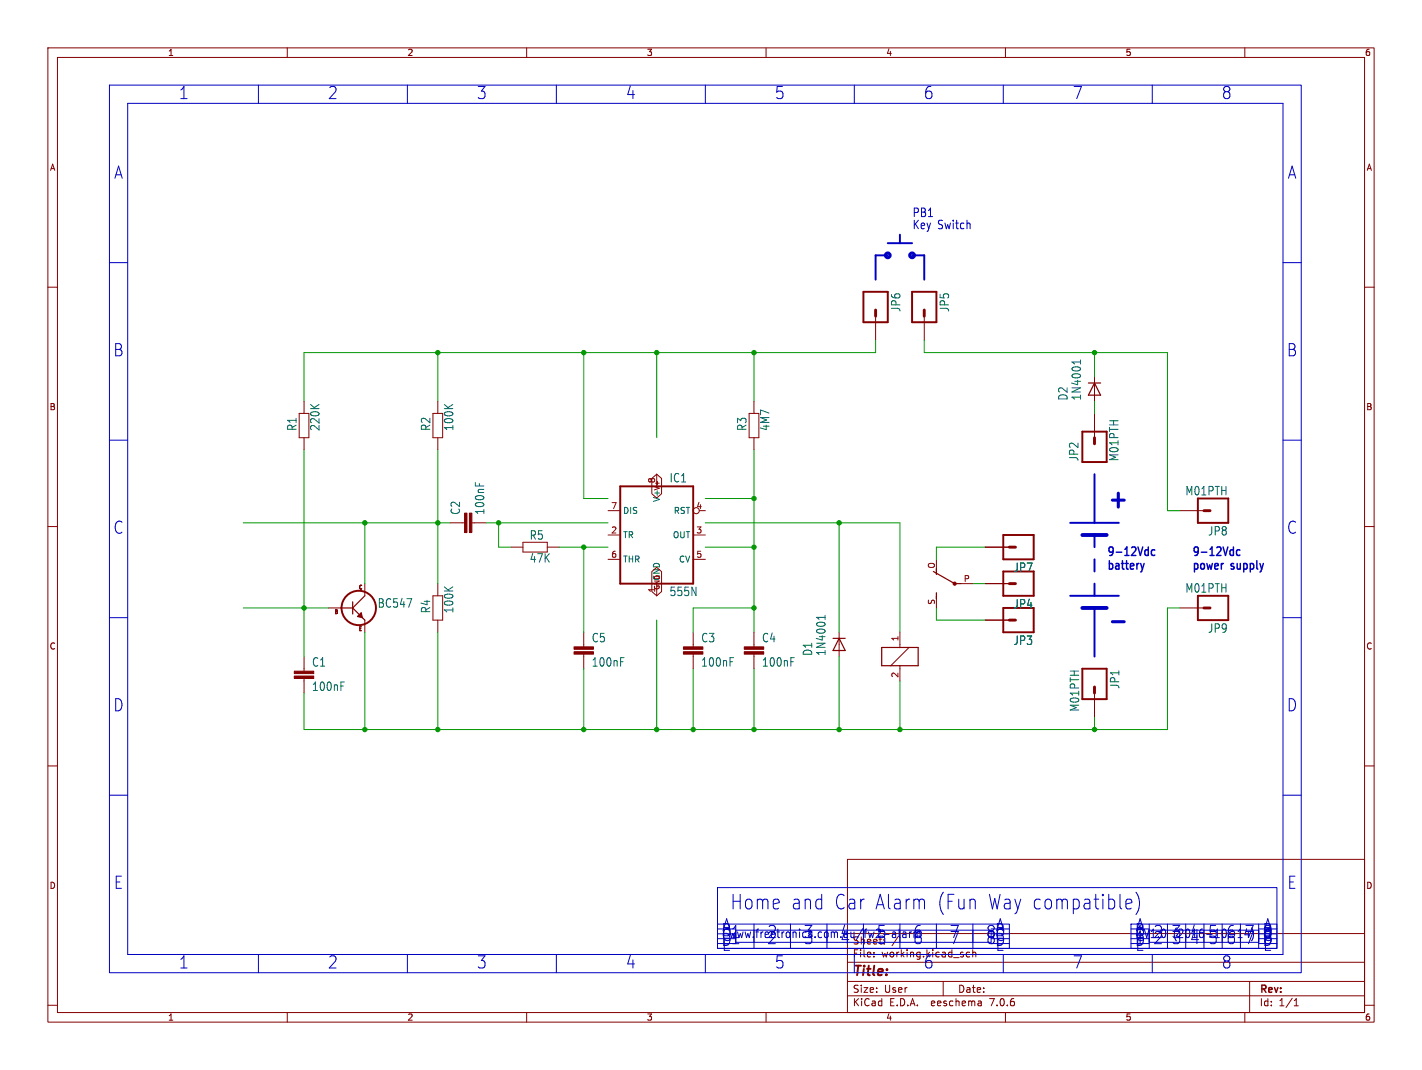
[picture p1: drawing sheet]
<?xml version="1.0" encoding="utf-8"?>
<!DOCTYPE eagle SYSTEM "eagle.dtd">
<eagle version="6.5.0">
<drawing>
<settings>
<setting alwaysvectorfont="yes"/>
<setting verticaltext="up"/>
</settings>
<grid distance="0.1" unitdist="inch" unit="inch" style="lines" multiple="1" display="no" altdistance="0.01" altunitdist="inch" altunit="inch"/>
<schematic xreflabel="%F%N/%S.%C%R" xrefpart="/%S.%C%R">
<libraries>
<library name="freetronics">
<symbols>
<symbol name="FREETRONICS_RESISTOR">
<wire x1="-2.54" y1="1.016" x2="2.54" y2="1.016" width="0.1524" layer="94"/>
<wire x1="-2.54" y1="-1.016" x2="-2.54" y2="1.016" width="0.1524" layer="94"/>
<wire x1="2.54" y1="-1.016" x2="2.54" y2="1.016" width="0.1524" layer="94"/>
<wire x1="-2.54" y1="-1.016" x2="2.54" y2="-1.016" width="0.1524" layer="94"/>
<text x="-3.81" y="1.4986" size="1.778" layer="95">&gt;NAME</text>
<text x="-3.81" y="-3.302" size="1.778" layer="96">&gt;VALUE</text>
<pin name="1" x="-5.08" y="0" visible="off" length="short" direction="pas" swaplevel="1"/>
<pin name="2" x="5.08" y="0" visible="off" length="short" direction="pas" swaplevel="1" rot="R180"/>
</symbol>
</symbols>
<devicesets>
<deviceset name="FREETRONICS_RESISTOR" prefix="R" uservalue="yes">
<gates>
<gate name="G$1" symbol="FREETRONICS_RESISTOR" x="0" y="0"/>
</gates>
<devices>
<device name="0402" package="FREETRONICS_C0402">
<connects>
<connect gate="G$1" pin="1" pad="1"/>
<connect gate="G$1" pin="2" pad="2"/>
</connects>
<technologies>
<technology name=""/>
</technologies>
</device>
<device name="0603" package="FREETRONICS_0603">
<connects>
<connect gate="G$1" pin="1" pad="1"/>
<connect gate="G$1" pin="2" pad="2"/>
</connects>
<technologies>
<technology name=""/>
</technologies>
</device>
<device name="0805" package="FREETRONICS_0805">
<connects>
<connect gate="G$1" pin="1" pad="1"/>
<connect gate="G$1" pin="2" pad="2"/>
</connects>
<technologies>
<technology name=""/>
</technologies>
</device>
<device name="0805-LARGE" package="FREETRONICS_0805-LARGE">
<connects>
<connect gate="G$1" pin="1" pad="1"/>
<connect gate="G$1" pin="2" pad="2"/>
</connects>
<technologies>
<technology name=""/>
</technologies>
</device>
<device name="1206" package="FREETRONICS_1206">
<connects>
<connect gate="G$1" pin="1" pad="1"/>
<connect gate="G$1" pin="2" pad="2"/>
</connects>
<technologies>
<technology name=""/>
</technologies>
</device>
<device name="2010" package="FREETRONICS_R2010">
<connects>
<connect gate="G$1" pin="1" pad="1"/>
<connect gate="G$1" pin="2" pad="2"/>
</connects>
<technologies>
<technology name=""/>
</technologies>
</device>
<device name="PTH1" package="FREETRONICS_AXIAL-0.3">
<connects>
<connect gate="G$1" pin="1" pad="P$1"/>
<connect gate="G$1" pin="2" pad="P$2"/>
</connects>
<technologies>
<technology name=""/>
</technologies>
</device>
<device name="PTH2" package="FREETRONICS_AXIAL-0.4">
<connects>
<connect gate="G$1" pin="1" pad="P$1"/>
<connect gate="G$1" pin="2" pad="P$2"/>
</connects>
<technologies>
<technology name=""/>
</technologies>
</device>
</devices>
</deviceset>
</devicesets>
</library>
<library name="freetronics-master-v1.1">
<symbols>
<symbol name="M01">
<wire x1="3.81" y1="-2.54" x2="-2.54" y2="-2.54" width="0.4064" layer="94"/>
<wire x1="1.27" y1="0" x2="2.54" y2="0" width="0.6096" layer="94"/>
<wire x1="-2.54" y1="2.54" x2="-2.54" y2="-2.54" width="0.4064" layer="94"/>
<wire x1="3.81" y1="-2.54" x2="3.81" y2="2.54" width="0.4064" layer="94"/>
<wire x1="-2.54" y1="2.54" x2="3.81" y2="2.54" width="0.4064" layer="94"/>
<text x="-2.54" y="-5.08" size="1.778" layer="96">&gt;VALUE</text>
<text x="-2.54" y="3.302" size="1.778" layer="95">&gt;NAME</text>
<pin name="1" x="7.62" y="0" visible="off" length="middle" direction="pas" swaplevel="1" rot="R180"/>
</symbol>
<symbol name="BJTNPN">
<text x="5.08" y="2.54" size="1.778" layer="95">&gt;NAME</text>
<text x="5.08" y="0" size="1.778" layer="96">&gt;VALUE</text>
<text x="1.27" y="3.8608" size="0.8128" layer="93">C</text>
<text x="1.27" y="-4.826" size="0.8128" layer="93">E</text>
<text x="-3.81" y="-1.27" size="0.8128" layer="93">B</text>
<pin name="B" x="-5.08" y="0" visible="off" length="short" direction="pas"/>
<pin name="C" x="2.54" y="5.08" visible="off" length="short" direction="pas" rot="R270"/>
<pin name="E" x="2.54" y="-5.08" visible="off" length="short" direction="pas" rot="R90"/>
<circle x="1.27" y="0" radius="3.5921" width="0.4064" layer="94"/>
<wire x1="0" y1="1.27" x2="0" y2="0" width="0.254" layer="94"/>
<wire x1="0" y1="0" x2="0" y2="-1.27" width="0.254" layer="94"/>
<wire x1="-2.54" y1="0" x2="0" y2="0" width="0.254" layer="94"/>
<wire x1="2.54" y1="2.54" x2="0" y2="0" width="0.254" layer="94"/>
<wire x1="0" y1="0" x2="1.778" y2="-1.778" width="0.254" layer="94"/>
<wire x1="1.778" y1="-1.778" x2="2.032" y2="-2.032" width="0.254" layer="94"/>
<wire x1="2.032" y1="-2.032" x2="2.54" y2="-2.54" width="0.254" layer="94"/>
<wire x1="2.032" y1="-2.032" x2="1.778" y2="-1.016" width="0.254" layer="94"/>
<wire x1="1.778" y1="-1.016" x2="1.016" y2="-1.778" width="0.254" layer="94"/>
<wire x1="1.016" y1="-1.778" x2="2.032" y2="-2.032" width="0.254" layer="94"/>
<wire x1="1.778" y1="-1.27" x2="1.27" y2="-1.778" width="0.254" layer="94"/>
<wire x1="1.27" y1="-1.778" x2="1.778" y2="-1.778" width="0.254" layer="94"/>
<wire x1="1.778" y1="-1.778" x2="1.778" y2="-1.524" width="0.254" layer="94"/>
<text x="1.27" y="3.8608" size="0.8128" layer="94">C</text>
<text x="-3.81" y="-1.27" size="0.8128" layer="94">B</text>
<text x="1.27" y="-4.826" size="0.8128" layer="94">E</text>
</symbol>
</symbols>
<devicesets>
<deviceset name="M01" prefix="JP">
<gates>
<gate name="G$1" symbol="M01" x="0" y="0"/>
</gates>
<devices>
<device name="PTH_LONGPAD" package="1X01_LONGPAD">
<connects>
<connect gate="G$1" pin="1" pad="1"/>
</connects>
<technologies>
<technology name=""/>
</technologies>
</device>
<device name="SMD" package="LUXEON-PAD">
<connects>
<connect gate="G$1" pin="1" pad="P$1"/>
</connects>
<technologies>
<technology name=""/>
</technologies>
</device>
<device name="-SMTSO-256-ET" package="SMTSO-256-ET">
<connects>
<connect gate="G$1" pin="1" pad="P$1"/>
</connects>
<technologies>
<technology name=""/>
</technologies>
</device>
<device name="SMTRA-256-8-6" package="SMTRA-256-8-6">
<connects>
<connect gate="G$1" pin="1" pad="P$1"/>
</connects>
<technologies>
<technology name=""/>
</technologies>
</device>
<device name="SMDNS" package="1X01NS">
<connects>
<connect gate="G$1" pin="1" pad="1"/>
</connects>
<technologies>
<technology name=""/>
</technologies>
</device>
<device name="PTH" package="1X01">
<connects>
<connect gate="G$1" pin="1" pad="1"/>
</connects>
<technologies>
<technology name=""/>
</technologies>
</device>
</devices>
</deviceset>
<deviceset name="BC547">
<gates>
<gate name="G$1" symbol="BJTNPN" x="0" y="0"/>
</gates>
<devices>
<device name="" package="TO-92">
<connects>
<connect gate="G$1" pin="B" pad="2"/>
<connect gate="G$1" pin="C" pad="1"/>
<connect gate="G$1" pin="E" pad="3"/>
</connects>
<technologies>
<technology name=""/>
</technologies>
</device>
</devices>
</deviceset>
</devicesets>
</library>
<library name="freetronics-2">
<symbols>
<symbol name="DIODE">
<wire x1="-1.27" y1="-1.27" x2="1.27" y2="0" width="0.254" layer="94"/>
<wire x1="1.27" y1="0" x2="-1.27" y2="1.27" width="0.254" layer="94"/>
<wire x1="1.27" y1="1.27" x2="1.27" y2="0" width="0.254" layer="94"/>
<wire x1="-1.27" y1="1.27" x2="-1.27" y2="-1.27" width="0.254" layer="94"/>
<wire x1="1.27" y1="0" x2="1.27" y2="-1.27" width="0.254" layer="94"/>
<text x="2.54" y="0.4826" size="1.778" layer="95">&gt;NAME</text>
<text x="2.54" y="-2.3114" size="1.778" layer="96">&gt;VALUE</text>
<pin name="A" x="-2.54" y="0" visible="off" length="short" direction="pas"/>
<pin name="C" x="2.54" y="0" visible="off" length="short" direction="pas" rot="R180"/>
</symbol>
<symbol name="CAP">
<wire x1="0" y1="2.54" x2="0" y2="2.032" width="0.1524" layer="94"/>
<wire x1="0" y1="0" x2="0" y2="0.508" width="0.1524" layer="94"/>
<text x="1.524" y="2.921" size="1.778" layer="95">&gt;NAME</text>
<text x="1.524" y="-2.159" size="1.778" layer="96">&gt;VALUE</text>
<rectangle x1="-2.032" y1="0.508" x2="2.032" y2="1.016" layer="94"/>
<rectangle x1="-2.032" y1="1.524" x2="2.032" y2="2.032" layer="94"/>
<pin name="1" x="0" y="5.08" visible="off" length="short" direction="pas" swaplevel="1" rot="R270"/>
<pin name="2" x="0" y="-2.54" visible="off" length="short" direction="pas" swaplevel="1" rot="R90"/>
</symbol>
</symbols>
<devicesets>
<deviceset name="DIODE" prefix="D" uservalue="yes">
<gates>
<gate name="G$1" symbol="DIODE" x="0" y="0"/>
</gates>
<devices>
<device name="SMA" package="SMA-DIODE">
<connects>
<connect gate="G$1" pin="A" pad="A"/>
<connect gate="G$1" pin="C" pad="C"/>
</connects>
<technologies>
<technology name=""/>
</technologies>
</device>
<device name="PTH" package="DIODE-1N4001">
<connects>
<connect gate="G$1" pin="A" pad="A"/>
<connect gate="G$1" pin="C" pad="C"/>
</connects>
<technologies>
<technology name=""/>
</technologies>
</device>
<device name="SOD" package="SOD-323">
<connects>
<connect gate="G$1" pin="A" pad="2"/>
<connect gate="G$1" pin="C" pad="1"/>
</connects>
<technologies>
<technology name=""/>
</technologies>
</device>
<device name="SOT23" package="SOT23-3">
<connects>
<connect gate="G$1" pin="A" pad="1"/>
<connect gate="G$1" pin="C" pad="3"/>
</connects>
<technologies>
<technology name=""/>
</technologies>
</device>
<device name="1N4148" package="DIODE-1N4148">
<connects>
<connect gate="G$1" pin="A" pad="A"/>
<connect gate="G$1" pin="C" pad="C"/>
</connects>
<technologies>
<technology name=""/>
</technologies>
</device>
<device name="SMB" package="SMB-DIODE">
<connects>
<connect gate="G$1" pin="A" pad="A"/>
<connect gate="G$1" pin="C" pad="C"/>
</connects>
<technologies>
<technology name=""/>
</technologies>
</device>
</devices>
</deviceset>
<deviceset name="CAP" prefix="C" uservalue="yes">
<gates>
<gate name="G$1" symbol="CAP" x="0" y="0"/>
</gates>
<devices>
<device name="0603" package="0603">
<connects>
<connect gate="G$1" pin="1" pad="1"/>
<connect gate="G$1" pin="2" pad="2"/>
</connects>
<technologies>
<technology name=""/>
</technologies>
</device>
<device name="PTH" package="CAP-PTH-SMALL">
<connects>
<connect gate="G$1" pin="1" pad="1"/>
<connect gate="G$1" pin="2" pad="2"/>
</connects>
<technologies>
<technology name=""/>
</technologies>
</device>
<device name="PTH2" package="CAP-PTH-SMALL2">
<connects>
<connect gate="G$1" pin="1" pad="1"/>
<connect gate="G$1" pin="2" pad="2"/>
</connects>
<technologies>
<technology name=""/>
</technologies>
</device>
<device name="0402" package="C0402">
<connects>
<connect gate="G$1" pin="1" pad="1"/>
<connect gate="G$1" pin="2" pad="2"/>
</connects>
<technologies>
<technology name=""/>
</technologies>
</device>
<device name="0805" package="0805">
<connects>
<connect gate="G$1" pin="1" pad="1"/>
<connect gate="G$1" pin="2" pad="2"/>
</connects>
<technologies>
<technology name=""/>
</technologies>
</device>
<device name="PTH3" package="CAP-PTH-LARGE">
<connects>
<connect gate="G$1" pin="1" pad="1"/>
<connect gate="G$1" pin="2" pad="2"/>
</connects>
<technologies>
<technology name=""/>
</technologies>
</device>
<device name="SMD" package="GRM43D">
<connects>
<connect gate="G$1" pin="1" pad="A"/>
<connect gate="G$1" pin="2" pad="C"/>
</connects>
<technologies>
<technology name=""/>
</technologies>
</device>
<device name="0805-LARGE" package="0805-LARGE">
<connects>
<connect gate="G$1" pin="1" pad="1"/>
<connect gate="G$1" pin="2" pad="2"/>
</connects>
<technologies>
<technology name=""/>
</technologies>
</device>
</devices>
</deviceset>
</devicesets>
</library>
<library name="freetronics-jon">
<symbols>
<symbol name="555">
<wire x1="-7.62" y1="-10.16" x2="7.62" y2="-10.16" width="0.4064" layer="94"/>
<wire x1="7.62" y1="-10.16" x2="7.62" y2="10.16" width="0.4064" layer="94"/>
<wire x1="7.62" y1="10.16" x2="-7.62" y2="10.16" width="0.4064" layer="94"/>
<wire x1="-7.62" y1="10.16" x2="-7.62" y2="-10.16" width="0.4064" layer="94"/>
<text x="2.54" y="10.922" size="1.778" layer="95">&gt;NAME</text>
<text x="2.54" y="-12.827" size="1.778" layer="96">&gt;VALUE</text>
<pin name="TR" x="-10.16" y="0" length="short" direction="in"/>
<pin name="OUT" x="10.16" y="0" length="short" direction="out" rot="R180"/>
<pin name="RST" x="10.16" y="5.08" length="short" direction="in" function="dot" rot="R180"/>
<pin name="CV" x="10.16" y="-5.08" length="short" direction="in" rot="R180"/>
<pin name="THR" x="-10.16" y="-5.08" length="short" direction="in"/>
<pin name="DIS" x="-10.16" y="5.08" length="short" direction="in"/>
<pin name="V+" x="0" y="12.7" length="short" direction="pwr" rot="R270"/>
<pin name="GND" x="0" y="-12.7" length="short" direction="pwr" rot="R90"/>
</symbol>
</symbols>
<devicesets>
<deviceset name="*555" prefix="IC">
<gates>
<gate name="A" symbol="555" x="0" y="2.54"/>
</gates>
<devices>
<device name="N" package="DIL08">
<connects>
<connect gate="A" pin="CV" pad="5"/>
<connect gate="A" pin="DIS" pad="7"/>
<connect gate="A" pin="GND" pad="1"/>
<connect gate="A" pin="OUT" pad="3"/>
<connect gate="A" pin="RST" pad="4"/>
<connect gate="A" pin="THR" pad="6"/>
<connect gate="A" pin="TR" pad="2"/>
<connect gate="A" pin="V+" pad="8"/>
</connects>
<technologies>
<technology name="LM"/>
<technology name="NE"/>
<technology name="SE"/>
<technology name="UA"/>
</technologies>
</device>
<device name="D" package="SO08">
<connects>
<connect gate="A" pin="CV" pad="5"/>
<connect gate="A" pin="DIS" pad="7"/>
<connect gate="A" pin="GND" pad="1"/>
<connect gate="A" pin="OUT" pad="3"/>
<connect gate="A" pin="RST" pad="4"/>
<connect gate="A" pin="THR" pad="6"/>
<connect gate="A" pin="TR" pad="2"/>
<connect gate="A" pin="V+" pad="8"/>
</connects>
<technologies>
<technology name="LM"/>
<technology name="NE"/>
<technology name="SE"/>
<technology name="UA"/>
</technologies>
</device>
</devices>
</deviceset>
</devicesets>
</library>
<library name="relay">
<symbols>
<symbol name="K">
<wire x1="-3.81" y1="-1.905" x2="-1.905" y2="-1.905" width="0.254" layer="94"/>
<wire x1="3.81" y1="-1.905" x2="3.81" y2="1.905" width="0.254" layer="94"/>
<wire x1="3.81" y1="1.905" x2="1.905" y2="1.905" width="0.254" layer="94"/>
<wire x1="-3.81" y1="1.905" x2="-3.81" y2="-1.905" width="0.254" layer="94"/>
<wire x1="0" y1="-2.54" x2="0" y2="-1.905" width="0.1524" layer="94"/>
<wire x1="0" y1="-1.905" x2="3.81" y2="-1.905" width="0.254" layer="94"/>
<wire x1="0" y1="2.54" x2="0" y2="1.905" width="0.1524" layer="94"/>
<wire x1="0" y1="1.905" x2="-3.81" y2="1.905" width="0.254" layer="94"/>
<wire x1="-1.905" y1="-1.905" x2="1.905" y2="1.905" width="0.1524" layer="94"/>
<wire x1="-1.905" y1="-1.905" x2="0" y2="-1.905" width="0.254" layer="94"/>
<wire x1="1.905" y1="1.905" x2="0" y2="1.905" width="0.254" layer="94"/>
<text x="1.27" y="2.921" size="1.778" layer="96">&gt;VALUE</text>
<text x="1.27" y="5.08" size="1.778" layer="95">&gt;PART</text>
<pin name="2" x="0" y="-5.08" visible="pad" length="short" direction="pas" rot="R90"/>
<pin name="1" x="0" y="5.08" visible="pad" length="short" direction="pas" rot="R270"/>
</symbol>
<symbol name="U">
<wire x1="3.175" y1="5.08" x2="1.905" y2="5.08" width="0.254" layer="94"/>
<wire x1="-3.175" y1="5.08" x2="-1.905" y2="5.08" width="0.254" layer="94"/>
<wire x1="0" y1="1.27" x2="2.54" y2="5.715" width="0.254" layer="94"/>
<wire x1="0" y1="1.27" x2="0" y2="0" width="0.254" layer="94"/>
<circle x="0" y="1.27" radius="0.127" width="0.4064" layer="94"/>
<text x="2.54" y="0" size="1.778" layer="95">&gt;PART</text>
<pin name="O" x="5.08" y="5.08" visible="pad" length="short" direction="pas" rot="R180"/>
<pin name="S" x="-5.08" y="5.08" visible="pad" length="short" direction="pas"/>
<pin name="P" x="0" y="-2.54" visible="pad" length="short" direction="pas" rot="R90"/>
</symbol>
</symbols>
<devicesets>
<deviceset name="G5LE" prefix="K">
<gates>
<gate name="1" symbol="K" x="-7.62" y="0" addlevel="must"/>
<gate name="2" symbol="U" x="15.24" y="0" addlevel="always"/>
</gates>
<devices>
<device name="" package="G5LE">
<connects>
<connect gate="1" pin="1" pad="1"/>
<connect gate="1" pin="2" pad="2"/>
<connect gate="2" pin="O" pad="O"/>
<connect gate="2" pin="P" pad="P"/>
<connect gate="2" pin="S" pad="S"/>
</connects>
<technologies>
<technology name="">
<attribute name="MF" value="" constant="no"/>
<attribute name="MPN" value="" constant="no"/>
<attribute name="OC_FARNELL" value="unknown" constant="no"/>
<attribute name="OC_NEWARK" value="unknown" constant="no"/>
</technology>
</technologies>
</device>
</devices>
</deviceset>
</devicesets>
</library>
</libraries>
<attributes>
</attributes>
<variantdefs>
</variantdefs>
<classes>
<class number="0" name="default" width="0" drill="0">
</class>
</classes>
<parts>
<part name="JP2" library="freetronics-master-v1.1" deviceset="M01" device="PTH" value="BAT+"/>
<part name="JP1" library="freetronics-master-v1.1" deviceset="M01" device="PTH" value="BAT-"/>
<part name="R1" library="freetronics" deviceset="FREETRONICS_RESISTOR" device="PTH2" value="220K"/>
<part name="R4" library="freetronics" deviceset="FREETRONICS_RESISTOR" device="PTH2" value="100K"/>
<part name="R3" library="freetronics" deviceset="FREETRONICS_RESISTOR" device="PTH2" value="4M7"/>
<part name="JP5" library="freetronics-master-v1.1" deviceset="M01" device="PTH" value="PWR-"/>
<part name="JP6" library="freetronics-master-v1.1" deviceset="M01" device="PTH" value="PWR-"/>
<part name="JP4" library="freetronics-master-v1.1" deviceset="M01" device="PTH" value="SPKR-"/>
<part name="JP3" library="freetronics-master-v1.1" deviceset="M01" device="PTH" value="SPKR+"/>
<part name="D1" library="freetronics-2" deviceset="DIODE" device="PTH" value="1N4001"/>
<part name="C4" library="freetronics-2" deviceset="CAP" device="PTH" value="100nF"/>
<part name="IC1" library="freetronics-jon" deviceset="*555" device="N" technology="LM"/>
<part name="RLY1" library="relay" deviceset="G5LE" device=""/>
<part name="JP7" library="freetronics-master-v1.1" deviceset="M01" device="PTH" value="SPKR-"/>
<part name="C2" library="freetronics-2" deviceset="CAP" device="PTH" value="100nF"/>
<part name="Q1" library="freetronics-master-v1.1" deviceset="BC547" device=""/>
<part name="D2" library="freetronics-2" deviceset="DIODE" device="PTH" value="1N4001"/>
<part name="C1" library="freetronics-2" deviceset="CAP" device="PTH" value="100nF"/>
<part name="C3" library="freetronics-2" deviceset="CAP" device="PTH" value="100nF"/>
<part name="C5" library="freetronics-2" deviceset="CAP" device="PTH" value="100nF"/>
<part name="R5" library="freetronics" deviceset="FREETRONICS_RESISTOR" device="PTH2" value="47K"/>
<part name="R2" library="freetronics" deviceset="FREETRONICS_RESISTOR" device="PTH2" value="100K"/>
<part name="JP8" library="freetronics-master-v1.1" deviceset="M01" device="PTH" value="PWR+"/>
<part name="JP9" library="freetronics-master-v1.1" deviceset="M01" device="PTH" value="PWR-"/>
</parts>
<sheets>
<sheet>
<plain>
<text x="129.54" y="12.7" size="3.048" layer="94">Home and Car Alarm (Fun Way compatible)</text>
<text x="215.9" y="6.858" size="1.778" layer="94">V1.0 (2016-10-14)</text>
<text x="129.286" y="6.858" size="1.778" layer="94">www.freetronics.com.au/fw2-alarm</text>
<frame x1="0" y1="0" x2="248.92" y2="185.42" columns="8" rows="5" layer="94"/>
<frame x1="127" y1="5.08" x2="243.84" y2="17.78" columns="0" rows="0" layer="94" border-left="no" border-top="no" border-right="no" border-bottom="no"/>
<frame x1="127" y1="5.08" x2="187.96" y2="10.16" columns="8" rows="5" layer="94"/>
<frame x1="213.36" y1="5.08" x2="243.84" y2="10.16" columns="8" rows="5" layer="94"/>
<wire x1="200.66" y1="93.98" x2="205.74" y2="93.98" width="0.4064" layer="97"/>
<wire x1="205.74" y1="93.98" x2="210.82" y2="93.98" width="0.4064" layer="97"/>
<wire x1="203.2" y1="91.44" x2="205.74" y2="91.44" width="0.8128" layer="97"/>
<wire x1="205.74" y1="91.44" x2="208.28" y2="91.44" width="0.8128" layer="97"/>
<wire x1="200.66" y1="78.74" x2="210.82" y2="78.74" width="0.4064" layer="97"/>
<wire x1="203.2" y1="76.2" x2="205.74" y2="76.2" width="0.8128" layer="97"/>
<wire x1="205.74" y1="76.2" x2="208.28" y2="76.2" width="0.8128" layer="97"/>
<wire x1="205.74" y1="86.36" x2="205.74" y2="83.82" width="0.4064" layer="97"/>
<wire x1="205.74" y1="81.28" x2="205.74" y2="78.74" width="0.4064" layer="97"/>
<wire x1="205.74" y1="93.98" x2="205.74" y2="104.14" width="0.4064" layer="97"/>
<wire x1="205.74" y1="76.2" x2="205.74" y2="66.04" width="0.4064" layer="97"/>
<wire x1="205.74" y1="88.9" x2="205.74" y2="91.44" width="0.4064" layer="97"/>
<text x="208.28" y="83.82" size="1.778" layer="97" ratio="15">9-12Vdc
battery</text>
<text x="208.28" y="96.52" size="3.81" layer="97" ratio="15">+</text>
<text x="208.28" y="71.12" size="3.81" layer="97" ratio="15">-</text>
<wire x1="170.18" y1="144.78" x2="170.18" y2="149.86" width="0.4064" layer="97"/>
<wire x1="170.18" y1="149.86" x2="167.64" y2="149.86" width="0.4064" layer="97"/>
<wire x1="160.02" y1="144.78" x2="160.02" y2="149.86" width="0.4064" layer="97"/>
<wire x1="160.02" y1="149.86" x2="162.56" y2="149.86" width="0.4064" layer="97"/>
<wire x1="167.64" y1="152.4" x2="165.1" y2="152.4" width="0.4064" layer="97"/>
<wire x1="165.1" y1="152.4" x2="162.56" y2="152.4" width="0.4064" layer="97"/>
<wire x1="165.1" y1="152.4" x2="165.1" y2="154.178" width="0.4064" layer="97"/>
<circle x="167.64" y="149.86" radius="0.508" width="0.6096" layer="97"/>
<circle x="162.56" y="149.86" radius="0.508" width="0.6096" layer="97"/>
<text x="167.64" y="154.94" size="1.778" layer="97">Key Switch</text>
<text x="167.64" y="157.48" size="1.778" layer="97">PB1</text>
<text x="226.06" y="83.82" size="1.778" layer="97" ratio="15">9-12Vdc
power supply</text>
</plain>
<instances>
<instance part="JP2" gate="G$1" x="205.74" y="109.22" rot="R90"/>
<instance part="JP1" gate="G$1" x="205.74" y="60.96" rot="R270"/>
<instance part="R1" gate="G$1" x="40.64" y="114.3" smashed="yes" rot="R90">
<attribute name="NAME" x="39.1414" y="113.03" size="1.778" layer="95" rot="R90"/>
<attribute name="VALUE" x="43.942" y="113.03" size="1.778" layer="96" rot="R90"/>
</instance>
<instance part="R4" gate="G$1" x="68.58" y="76.2" smashed="yes" rot="R90">
<attribute name="NAME" x="67.0814" y="74.93" size="1.778" layer="95" rot="R90"/>
<attribute name="VALUE" x="71.882" y="74.93" size="1.778" layer="96" rot="R90"/>
</instance>
<instance part="R3" gate="G$1" x="134.62" y="114.3" smashed="yes" rot="R90">
<attribute name="NAME" x="133.1214" y="113.03" size="1.778" layer="95" rot="R90"/>
<attribute name="VALUE" x="137.922" y="113.03" size="1.778" layer="96" rot="R90"/>
</instance>
<instance part="JP5" gate="G$1" x="170.18" y="139.7" smashed="yes" rot="R270">
<attribute name="NAME" x="173.482" y="142.24" size="1.778" layer="95" rot="R270"/>
</instance>
<instance part="JP6" gate="G$1" x="160.02" y="139.7" smashed="yes" rot="R270">
<attribute name="NAME" x="163.322" y="142.24" size="1.778" layer="95" rot="R270"/>
</instance>
<instance part="JP4" gate="G$1" x="190.5" y="81.28" smashed="yes" rot="R180">
<attribute name="NAME" x="193.04" y="77.978" size="1.778" layer="95" rot="R180"/>
</instance>
<instance part="JP3" gate="G$1" x="190.5" y="73.66" smashed="yes" rot="R180">
<attribute name="NAME" x="193.04" y="70.358" size="1.778" layer="95" rot="R180"/>
</instance>
<instance part="D1" gate="G$1" x="152.4" y="68.58" smashed="yes" rot="R90">
<attribute name="NAME" x="146.8374" y="66.04" size="1.778" layer="95" rot="R90"/>
<attribute name="VALUE" x="149.6314" y="66.04" size="1.778" layer="96" rot="R90"/>
</instance>
<instance part="C4" gate="G$1" x="134.62" y="66.04"/>
<instance part="IC1" gate="A" x="114.3" y="91.44"/>
<instance part="RLY1" gate="1" x="165.1" y="66.04"/>
<instance part="RLY1" gate="2" x="177.8" y="81.28" rot="R90"/>
<instance part="JP7" gate="G$1" x="190.5" y="88.9" smashed="yes" rot="R180">
<attribute name="NAME" x="193.04" y="85.598" size="1.778" layer="95" rot="R180"/>
</instance>
<instance part="C2" gate="G$1" x="76.2" y="93.98" rot="R90"/>
<instance part="Q1" gate="G$1" x="50.8" y="76.2"/>
<instance part="D2" gate="G$1" x="205.74" y="121.92" smashed="yes" rot="R90">
<attribute name="NAME" x="200.1774" y="119.38" size="1.778" layer="95" rot="R90"/>
<attribute name="VALUE" x="202.9714" y="119.38" size="1.778" layer="96" rot="R90"/>
</instance>
<instance part="C1" gate="G$1" x="40.64" y="60.96"/>
<instance part="C3" gate="G$1" x="121.92" y="66.04"/>
<instance part="C5" gate="G$1" x="99.06" y="66.04"/>
<instance part="R5" gate="G$1" x="88.9" y="88.9" smashed="yes">
<attribute name="NAME" x="87.63" y="90.3986" size="1.778" layer="95"/>
<attribute name="VALUE" x="87.63" y="85.598" size="1.778" layer="96"/>
</instance>
<instance part="R2" gate="G$1" x="68.58" y="114.3" smashed="yes" rot="R90">
<attribute name="NAME" x="67.0814" y="113.03" size="1.778" layer="95" rot="R90"/>
<attribute name="VALUE" x="71.882" y="113.03" size="1.778" layer="96" rot="R90"/>
</instance>
<instance part="JP8" gate="G$1" x="231.14" y="96.52" rot="R180"/>
<instance part="JP9" gate="G$1" x="231.14" y="76.2" rot="R180"/>
</instances>
<busses>
</busses>
<nets>
<net name="N$2" class="0">
<segment>
<pinref part="JP1" gate="G$1" pin="1"/>
<wire x1="205.74" y1="53.34" x2="205.74" y2="50.8" width="0.1524" layer="91"/>
<wire x1="205.74" y1="50.8" x2="165.1" y2="50.8" width="0.1524" layer="91"/>
<wire x1="165.1" y1="50.8" x2="152.4" y2="50.8" width="0.1524" layer="91"/>
<wire x1="152.4" y1="50.8" x2="134.62" y2="50.8" width="0.1524" layer="91"/>
<pinref part="D1" gate="G$1" pin="A"/>
<wire x1="134.62" y1="50.8" x2="121.92" y2="50.8" width="0.1524" layer="91"/>
<wire x1="121.92" y1="50.8" x2="114.3" y2="50.8" width="0.1524" layer="91"/>
<wire x1="114.3" y1="50.8" x2="99.06" y2="50.8" width="0.1524" layer="91"/>
<wire x1="99.06" y1="50.8" x2="68.58" y2="50.8" width="0.1524" layer="91"/>
<wire x1="68.58" y1="50.8" x2="53.34" y2="50.8" width="0.1524" layer="91"/>
<wire x1="53.34" y1="50.8" x2="40.64" y2="50.8" width="0.1524" layer="91"/>
<wire x1="152.4" y1="66.04" x2="152.4" y2="50.8" width="0.1524" layer="91"/>
<pinref part="RLY1" gate="1" pin="2"/>
<wire x1="165.1" y1="60.96" x2="165.1" y2="50.8" width="0.1524" layer="91"/>
<junction x="152.4" y="50.8"/>
<junction x="165.1" y="50.8"/>
<pinref part="C4" gate="G$1" pin="2"/>
<wire x1="134.62" y1="63.5" x2="134.62" y2="50.8" width="0.1524" layer="91"/>
<pinref part="C3" gate="G$1" pin="2"/>
<wire x1="121.92" y1="63.5" x2="121.92" y2="50.8" width="0.1524" layer="91"/>
<junction x="134.62" y="50.8"/>
<junction x="121.92" y="50.8"/>
<wire x1="114.3" y1="50.8" x2="114.3" y2="73.66" width="0.1524" layer="91"/>
<pinref part="C5" gate="G$1" pin="2"/>
<wire x1="99.06" y1="63.5" x2="99.06" y2="50.8" width="0.1524" layer="91"/>
<junction x="99.06" y="50.8"/>
<junction x="114.3" y="50.8"/>
<pinref part="C1" gate="G$1" pin="2"/>
<wire x1="40.64" y1="50.8" x2="40.64" y2="58.42" width="0.1524" layer="91"/>
<pinref part="Q1" gate="G$1" pin="E"/>
<wire x1="53.34" y1="71.12" x2="53.34" y2="50.8" width="0.1524" layer="91"/>
<junction x="53.34" y="50.8"/>
<pinref part="R4" gate="G$1" pin="1"/>
<wire x1="68.58" y1="71.12" x2="68.58" y2="50.8" width="0.1524" layer="91"/>
<wire x1="205.74" y1="50.8" x2="220.98" y2="50.8" width="0.1524" layer="91"/>
<wire x1="220.98" y1="50.8" x2="220.98" y2="76.2" width="0.1524" layer="91"/>
<wire x1="220.98" y1="76.2" x2="223.52" y2="76.2" width="0.1524" layer="91"/>
<pinref part="JP9" gate="G$1" pin="1"/>
<junction x="205.74" y="50.8"/>
<junction x="68.58" y="50.8"/>
</segment>
</net>
<net name="N$3" class="0">
<segment>
<pinref part="RLY1" gate="1" pin="1"/>
<wire x1="165.1" y1="71.12" x2="165.1" y2="93.98" width="0.1524" layer="91"/>
<wire x1="165.1" y1="93.98" x2="152.4" y2="93.98" width="0.1524" layer="91"/>
<pinref part="D1" gate="G$1" pin="C"/>
<wire x1="152.4" y1="71.12" x2="152.4" y2="93.98" width="0.1524" layer="91"/>
<wire x1="152.4" y1="93.98" x2="124.46" y2="93.98" width="0.1524" layer="91"/>
<junction x="152.4" y="93.98"/>
</segment>
</net>
<net name="N$5" class="0">
<segment>
<pinref part="RLY1" gate="2" pin="P"/>
<wire x1="180.34" y1="81.28" x2="182.88" y2="81.28" width="0.1524" layer="91"/>
<pinref part="JP4" gate="G$1" pin="1"/>
</segment>
</net>
<net name="N$6" class="0">
<segment>
<pinref part="RLY1" gate="2" pin="S"/>
<wire x1="172.72" y1="76.2" x2="172.72" y2="73.66" width="0.1524" layer="91"/>
<wire x1="172.72" y1="73.66" x2="182.88" y2="73.66" width="0.1524" layer="91"/>
<pinref part="JP3" gate="G$1" pin="1"/>
</segment>
</net>
<net name="N$7" class="0">
<segment>
<pinref part="RLY1" gate="2" pin="O"/>
<wire x1="172.72" y1="86.36" x2="172.72" y2="88.9" width="0.1524" layer="91"/>
<wire x1="172.72" y1="88.9" x2="182.88" y2="88.9" width="0.1524" layer="91"/>
<pinref part="JP7" gate="G$1" pin="1"/>
</segment>
</net>
<net name="N$1" class="0">
<segment>
<pinref part="C3" gate="G$1" pin="1"/>
<wire x1="121.92" y1="71.12" x2="121.92" y2="76.2" width="0.1524" layer="91"/>
<wire x1="121.92" y1="76.2" x2="134.62" y2="76.2" width="0.1524" layer="91"/>
<pinref part="C4" gate="G$1" pin="1"/>
<wire x1="134.62" y1="76.2" x2="134.62" y2="71.12" width="0.1524" layer="91"/>
<pinref part="R3" gate="G$1" pin="1"/>
<wire x1="134.62" y1="76.2" x2="134.62" y2="88.9" width="0.1524" layer="91"/>
<junction x="134.62" y="76.2"/>
<wire x1="134.62" y1="88.9" x2="134.62" y2="99.06" width="0.1524" layer="91"/>
<wire x1="134.62" y1="99.06" x2="134.62" y2="109.22" width="0.1524" layer="91"/>
<wire x1="134.62" y1="88.9" x2="124.46" y2="88.9" width="0.1524" layer="91"/>
<junction x="134.62" y="88.9"/>
<wire x1="134.62" y1="99.06" x2="124.46" y2="99.06" width="0.1524" layer="91"/>
<junction x="134.62" y="99.06"/>
</segment>
</net>
<net name="N$4" class="0">
<segment>
<pinref part="R3" gate="G$1" pin="2"/>
<wire x1="134.62" y1="119.38" x2="134.62" y2="129.54" width="0.1524" layer="91"/>
<pinref part="JP6" gate="G$1" pin="1"/>
<wire x1="134.62" y1="129.54" x2="160.02" y2="129.54" width="0.1524" layer="91"/>
<wire x1="160.02" y1="129.54" x2="160.02" y2="132.08" width="0.1524" layer="91"/>
<pinref part="R1" gate="G$1" pin="2"/>
<wire x1="40.64" y1="119.38" x2="40.64" y2="129.54" width="0.1524" layer="91"/>
<wire x1="40.64" y1="129.54" x2="68.58" y2="129.54" width="0.1524" layer="91"/>
<pinref part="R2" gate="G$1" pin="2"/>
<wire x1="68.58" y1="119.38" x2="68.58" y2="129.54" width="0.1524" layer="91"/>
<junction x="68.58" y="129.54"/>
<wire x1="134.62" y1="129.54" x2="114.3" y2="129.54" width="0.1524" layer="91"/>
<junction x="134.62" y="129.54"/>
<wire x1="114.3" y1="129.54" x2="99.06" y2="129.54" width="0.1524" layer="91"/>
<wire x1="99.06" y1="129.54" x2="68.58" y2="129.54" width="0.1524" layer="91"/>
<wire x1="114.3" y1="129.54" x2="114.3" y2="111.76" width="0.1524" layer="91"/>
<wire x1="104.14" y1="99.06" x2="99.06" y2="99.06" width="0.1524" layer="91"/>
<wire x1="99.06" y1="99.06" x2="99.06" y2="129.54" width="0.1524" layer="91"/>
<junction x="99.06" y="129.54"/>
<junction x="114.3" y="129.54"/>
</segment>
</net>
<net name="N$8" class="0">
<segment>
<pinref part="C5" gate="G$1" pin="1"/>
<wire x1="99.06" y1="71.12" x2="99.06" y2="88.9" width="0.1524" layer="91"/>
<wire x1="99.06" y1="88.9" x2="104.14" y2="88.9" width="0.1524" layer="91"/>
<wire x1="99.06" y1="88.9" x2="93.98" y2="88.9" width="0.1524" layer="91"/>
<junction x="99.06" y="88.9"/>
<pinref part="R5" gate="G$1" pin="2"/>
</segment>
</net>
<net name="N$9" class="0">
<segment>
<pinref part="C1" gate="G$1" pin="1"/>
<wire x1="40.64" y1="66.04" x2="40.64" y2="76.2" width="0.1524" layer="91"/>
<pinref part="Q1" gate="G$1" pin="B"/>
<wire x1="40.64" y1="76.2" x2="45.72" y2="76.2" width="0.1524" layer="91"/>
<wire x1="40.64" y1="76.2" x2="27.94" y2="76.2" width="0.1524" layer="91"/>
<junction x="40.64" y="76.2"/>
<pinref part="R1" gate="G$1" pin="1"/>
<wire x1="40.64" y1="109.22" x2="40.64" y2="76.2" width="0.1524" layer="91"/>
</segment>
</net>
<net name="N$10" class="0">
<segment>
<pinref part="Q1" gate="G$1" pin="C"/>
<wire x1="53.34" y1="81.28" x2="53.34" y2="93.98" width="0.1524" layer="91"/>
<pinref part="C2" gate="G$1" pin="1"/>
<wire x1="53.34" y1="93.98" x2="68.58" y2="93.98" width="0.1524" layer="91"/>
<wire x1="68.58" y1="93.98" x2="71.12" y2="93.98" width="0.1524" layer="91"/>
<wire x1="53.34" y1="93.98" x2="27.94" y2="93.98" width="0.1524" layer="91"/>
<junction x="53.34" y="93.98"/>
<pinref part="R4" gate="G$1" pin="2"/>
<wire x1="68.58" y1="81.28" x2="68.58" y2="93.98" width="0.1524" layer="91"/>
<pinref part="R2" gate="G$1" pin="1"/>
<wire x1="68.58" y1="93.98" x2="68.58" y2="109.22" width="0.1524" layer="91"/>
<junction x="68.58" y="93.98"/>
</segment>
</net>
<net name="N$11" class="0">
<segment>
<pinref part="R5" gate="G$1" pin="1"/>
<wire x1="83.82" y1="88.9" x2="81.28" y2="88.9" width="0.1524" layer="91"/>
<wire x1="81.28" y1="88.9" x2="81.28" y2="93.98" width="0.1524" layer="91"/>
<pinref part="C2" gate="G$1" pin="2"/>
<wire x1="81.28" y1="93.98" x2="78.74" y2="93.98" width="0.1524" layer="91"/>
<wire x1="81.28" y1="93.98" x2="104.14" y2="93.98" width="0.1524" layer="91"/>
<junction x="81.28" y="93.98"/>
</segment>
</net>
<net name="N$13" class="0">
<segment>
<pinref part="JP5" gate="G$1" pin="1"/>
<wire x1="170.18" y1="132.08" x2="170.18" y2="129.54" width="0.1524" layer="91"/>
<wire x1="170.18" y1="129.54" x2="205.74" y2="129.54" width="0.1524" layer="91"/>
<wire x1="205.74" y1="129.54" x2="220.98" y2="129.54" width="0.1524" layer="91"/>
<pinref part="D2" gate="G$1" pin="C"/>
<wire x1="205.74" y1="124.46" x2="205.74" y2="129.54" width="0.1524" layer="91"/>
<junction x="205.74" y="129.54"/>
<wire x1="220.98" y1="129.54" x2="220.98" y2="96.52" width="0.1524" layer="91"/>
<wire x1="220.98" y1="96.52" x2="223.52" y2="96.52" width="0.1524" layer="91"/>
<pinref part="JP8" gate="G$1" pin="1"/>
</segment>
</net>
<net name="N$12" class="0">
<segment>
<pinref part="JP2" gate="G$1" pin="1"/>
<pinref part="D2" gate="G$1" pin="A"/>
<wire x1="205.74" y1="119.38" x2="205.74" y2="116.84" width="0.1524" layer="91"/>
</segment>
</net>
</nets>
</sheet>
</sheets>
</schematic>
</drawing>
<compatibility>
<note version="6.3" minversion="6.2.2" severity="warning">
Since Version 6.2.2 text objects can contain more than one line,
which will not be processed correctly with this version.
</note>
</compatibility>
</eagle>
